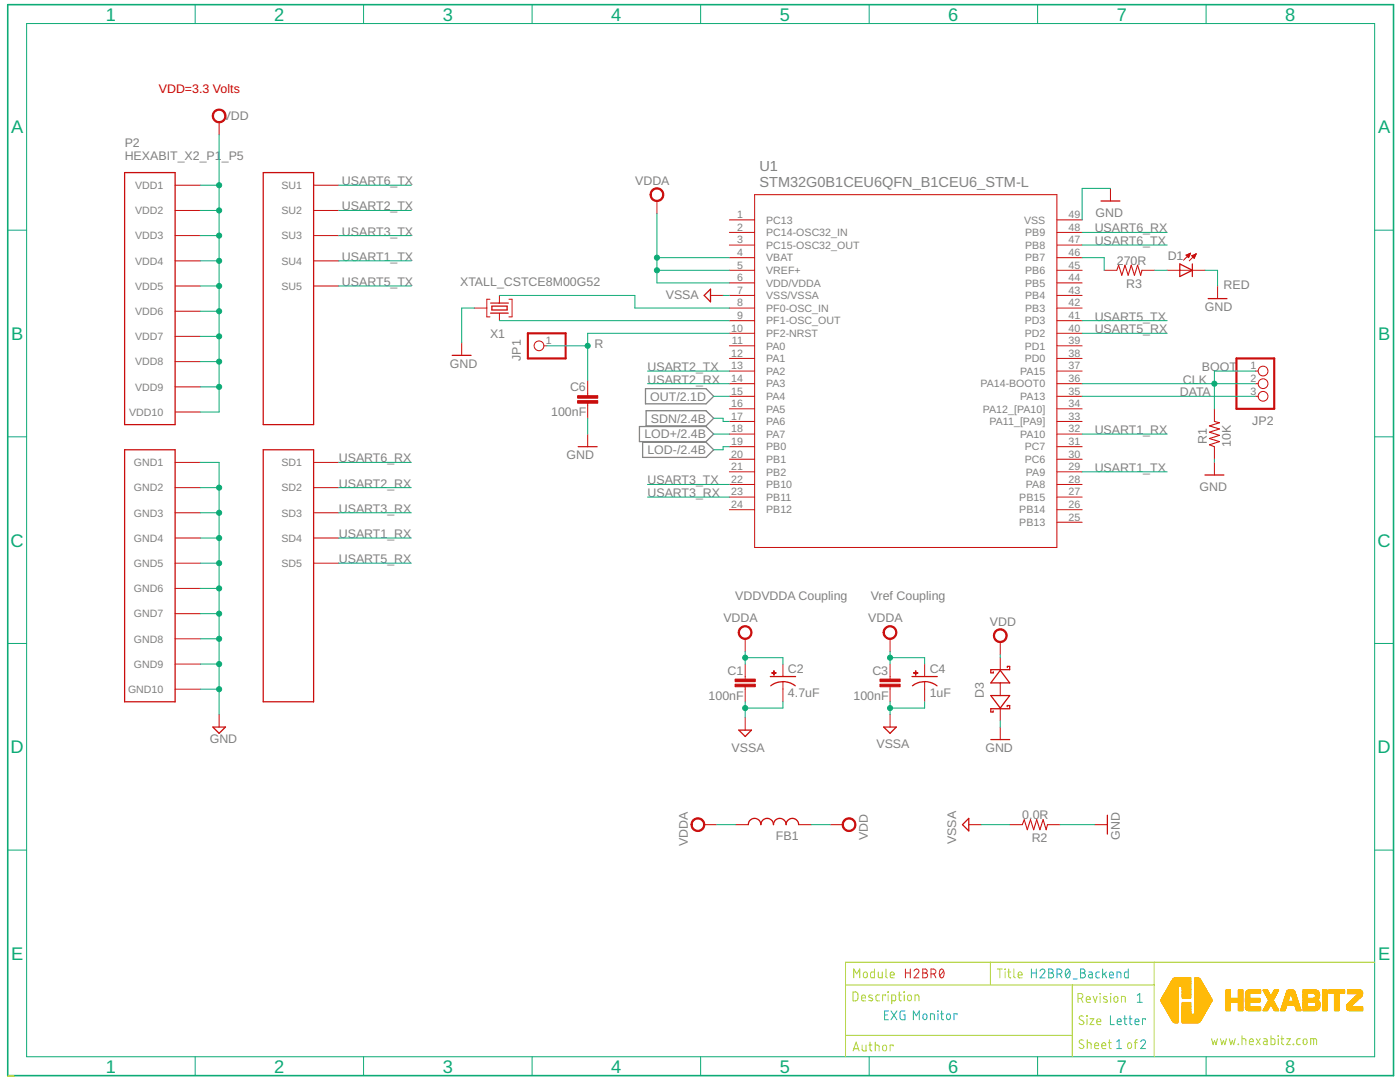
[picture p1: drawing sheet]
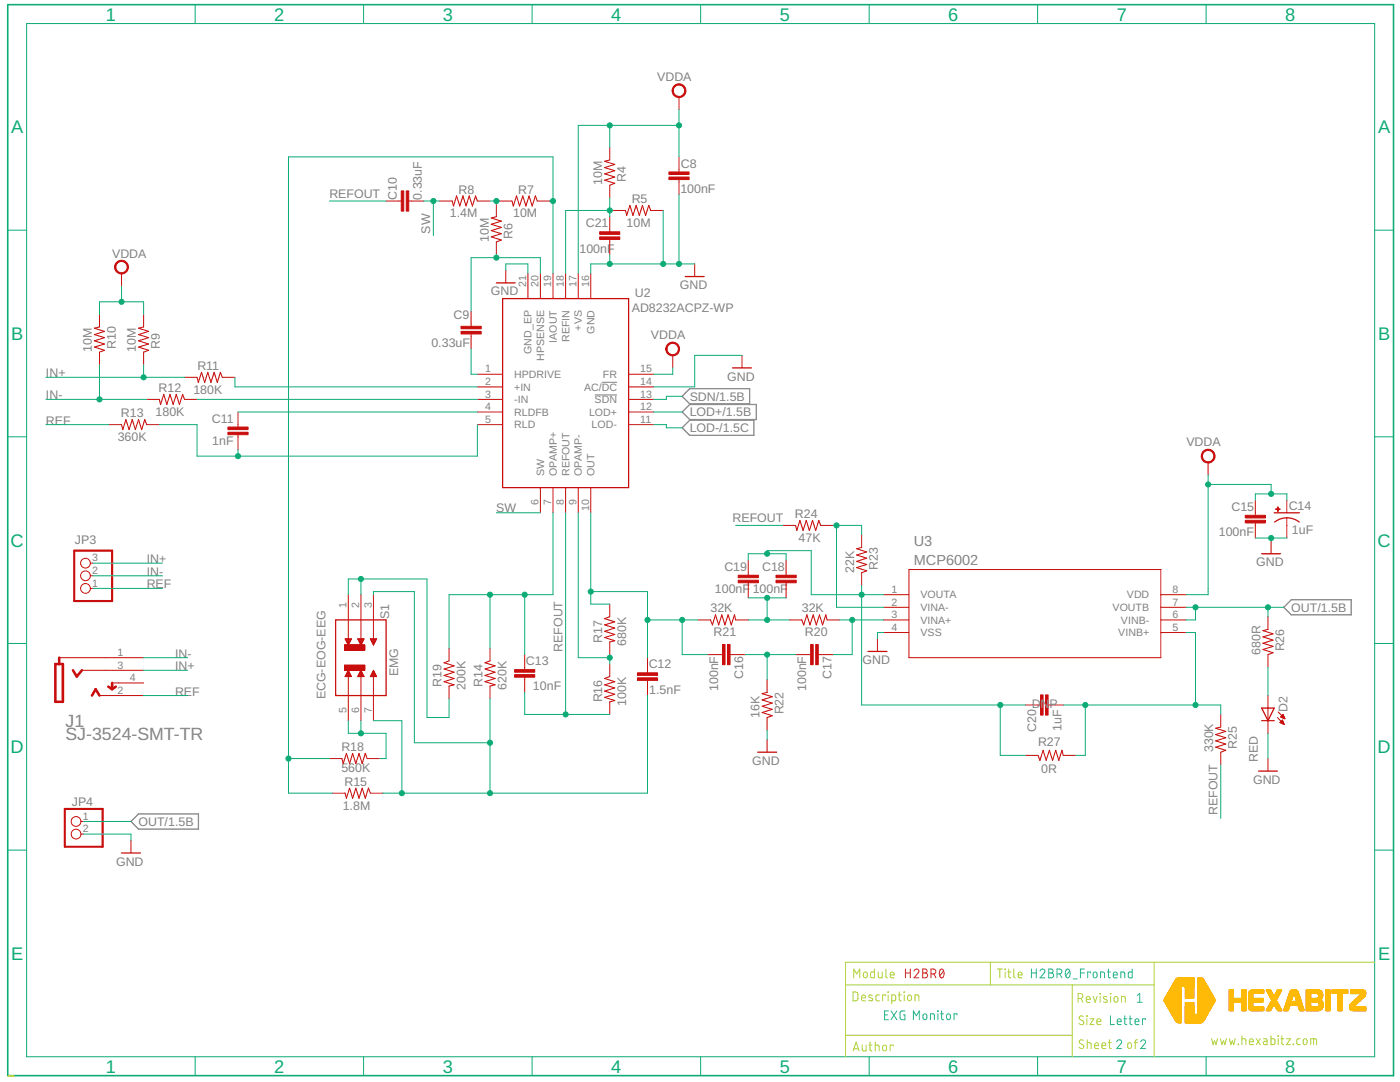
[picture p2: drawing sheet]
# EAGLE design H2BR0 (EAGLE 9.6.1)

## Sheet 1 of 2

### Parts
C1  100nF  C-0603  [C-0603]
C2  4.7uF  C-0805-POL  [C-0805-POL]
C3  100nF  C-0603  [C-0603]
C4  1uF  C-0805-POL  [C-0805-POL]
C6  100nF  C-0603  [C-0603]
D1  RED  VLMS1300-GS08  [VLMS1300-GS08]
D3  BOURNS_CDSOD323-T03SCBOURNS_CDSOD323-T03SC_0_0  [BOURNS_CDSOD323-T03SC_0]
FB1  FB-0603  [FB-0603]
JP1  R  PINHD-1X1  [1X01]
JP2  PINHD-1X3  [1X03]
P2  HEXABIT_X2_P1_P5  [HEXABIT_17.32_X2_P1_P5]
R1  10K  R-0603  [R-0603]
R2  0.0R  R-0603  [R-0603]
R3  270R  R-0603  [R-0603]
TRIMBLE-LOGO2  HEXA-LOGO  [HEXA-LOGO]
U1  STM32G0B1CEU6QFN_B1CEU6_STM-L  [QFN_B1CEU6_STM-L]
X1  XTALL_CSTCE8M00G52  [XTALL_CSTCE8M00G52]

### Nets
CLK: JP2.1 JP2.2 R1.2 U1.36(PA14-BOOT0)
DATA: JP2.3 U1.35(PA13)
GND: C6.2 D1.C D3.1(A) P2.PAD_PD11(GND1) P2.PAD_PD12(GND2) P2.PAD_PD13(GND3) P2.PAD_PD14(GND4) P2.PAD_PD15(GND5) P2.PAD_PD16(GND6) P2.PAD_PD17(GND7) P2.PAD_PD18(GND8) P2.PAD_PD19(GND9) P2.PAD_PD20(GND10) R1.1 R2.2 U1.49(VSS) X1.P$2 ; also sheet 2
LOD+: U1.18(PA7) ; also sheet 2
LOD-: U1.19(PB0) ; also sheet 2
N$1: D1.A R3.2
N$2: R3.1 U1.46(PB7)
N$5: U1.9(PF1-OSC_OUT) X1.P$1
N$6: U1.8(PF0-OSC_IN) X1.P$3
N$8: C6.1 JP1.1 U1.10(PF2-NRST)
OUT: U1.15(PA4) ; also sheet 2
SDN: U1.17(PA6) ; also sheet 2
USART1_RX: P2.PAD_PD4(SD4) U1.32(PA10)
USART1_TX: P2.PAD_PU4(SU4) U1.29(PA9)
USART2_RX: P2.PAD_PD2(SD2) U1.14(PA3)
USART2_TX: P2.PAD_PU2(SU2) U1.13(PA2)
USART3_RX: P2.PAD_PD3(SD3) U1.23(PB11)
USART3_TX: P2.PAD_PU3(SU3) U1.22(PB10)
USART5_RX: P2.PAD_PD5(SD5) U1.40(PD2)
USART5_TX: P2.PAD_PU5(SU5) U1.41(PD3)
USART6_RX: P2.PAD_PD1(SD1) U1.48(PB9)
USART6_TX: P2.PAD_PU1(SU1) U1.47(PB8)
VDD: D3.2(C) FB1.2 P2.PAD_PU11(VDD1) P2.PAD_PU12(VDD2) P2.PAD_PU13(VDD3) P2.PAD_PU14(VDD4) P2.PAD_PU15(VDD5) P2.PAD_PU16(VDD6) P2.PAD_PU17(VDD7) P2.PAD_PU18(VDD8) P2.PAD_PU19(VDD9) P2.PAD_PU20(VDD10)
VDDA: C1.1 C2.1(+) C3.1 C4.1(+) FB1.1 U1.4(VBAT) U1.5(VREF+) U1.6(VDD/VDDA) ; also sheet 2
VSSA: C1.2 C2.2(-) C3.2 C4.2(-) R2.1 U1.7(VSS/VSSA)
Unconnected: U1.1(PC13) U1.2(PC14-OSC32_IN) U1.3(PC15-OSC32_OUT) U1.11(PA0) U1.12(PA1) U1.16(PA5) U1.20(PB1) U1.21(PB2) U1.24(PB12) U1.25(PB13) U1.26(PB14) U1.27(PB15) U1.28(PA8) U1.30(PC6) U1.31(PC7) U1.33(PA11_[PA9]) U1.34(PA12_[PA10]) U1.37(PA15) U1.38(PD0) U1.39(PD1) U1.42(PB3) U1.43(PB4) U1.44(PB5) U1.45(PB6)

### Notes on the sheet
- VDD=3.3 Volts
- BOOT
- VDD\VDDA Coupling | Vref Coupling
- Module | H2BR0 | Title | H2BR0_Backend
- Description | Revision | 1
- EXG Monitor
- Size | Letter
- www.hexabitz.com
- Author | Sheet   of | 1 | 2
- C:/Users/Admin/Desktop/logodraft.bmp

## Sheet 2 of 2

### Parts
C8  100nF  C-0603  [C-0603]
C9  0.33uF  C-0603  [C-0603]
C10  0.33uF  C-0603  [C-0603]
C11  1nF  C-0603  [C-0603]
C12  1.5nF  C-0603  [C-0603]
C13  10nF  C-0603  [C-0603]
C14  1uF  C-0805-POL  [C-0805-POL]
C15  100nF  C-0603  [C-0603]
C16  100nF  C-0603  [C-0603]
C17  100nF  C-0603  [C-0603]
C18  100nF  C-0603  [C-0603]
C19  100nF  C-0603  [C-0603]
C20  1uF  C-0603  [C-0603]
C21  100nF  C-0603  [C-0603]
D2  RED  VLMS1300-GS08  [VLMS1300-GS08]
J1  CUI_DEVICES_SJ-3524-SMT-TRCUI_DEVICES_SJ-3524-SMT-TR_0_0  [CUI_DEVICES_SJ-3524-SMT-TR_0]
JP3  PINHD-1X3  [1X03]
JP4  PINHD-1X2(ROUND)  [1X02]
R4  10M  R-0603  [R-0603]
R5  10M  R-0603  [R-0603]
R6  10M  R-0603  [R-0603]
R7  10M  R-0603  [R-0603]
R8  1.4M  R-0603  [R-0603]
R9  10M  R-0603  [R-0603]
R10  10M  R-0603  [R-0603]
R11  180K  R-0603  [R-0603]
R12  180K  R-0603  [R-0603]
R13  360K  R-0603  [R-0603]
R14  620K  R-0603  [R-0603]
R15  1.8M  R-0603  [R-0603]
R16  100K  R-0603  [R-0603]
R17  680K  R-0603  [R-0603]
R18  560K  R-0603  [R-0603]
R19  200K  R-0603  [R-0603]
R20  32K  R-0603  [R-0603]
R21  32K  R-0603  [R-0603]
R22  16K  R-0603  [R-0603]
R23  22K  R-0603  [R-0603]
R24  47K  R-0603  [R-0603]
R25  330K  R-0603  [R-0603]
R26  680R  R-0603  [R-0603]
R27  0R  R-0603  [R-0603]
S1  JS202011JCQN  [SW_JS202011JCQN]
U2  AD8232ACPZ-WP  [QFN50P400X400X80-21N]
U3  MCP6002  MCP6002-I/SNSOIC8-N_MC_MCH-L  [SOIC8-N_MC_MCH-L]

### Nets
GND: C8.2 C14.2(-) C15.2 C21.2 D2.C JP4.2 R5.1 R22.1 U2.14(AC/!DC) U2.16(GND) U2.21(GND_EP) U3.4(VSS) ; also sheet 1
IN+: J1.3(RING) JP3.3 R9.1 R11.2
IN-: J1.1(SLEEVE) JP3.2 R10.1 R12.2
LOD+: U2.12(LOD+) ; also sheet 1
LOD-: U2.11(LOD-) ; also sheet 1
N$3: C21.1 R4.1 R5.2 U2.18(REFIN)
N$4: C9.2 U2.1(HPDRIVE)
N$7: C9.1 R6.1 U2.20(HPSENSE)
N$9: R7.1 R15.2 R18.2 U2.19(IAOUT)
N$10: R6.2 R7.2 R8.1
N$11: R16.1 R17.2 U2.9(OPAMP-)
N$12: C12.1 C16.2 R17.1 R21.1 U2.10(OUT)
N$13: C11.1 U2.4(RLDFB)
N$14: R11.1 U2.2(+IN)
N$15: R12.1 U2.3(-IN)
N$16: C12.2 R14.2 R15.1 S1.3 S1.7
N$17: C11.2 R13.1 U2.5(RLD)
N$18: C13.1 R14.1 R19.1 U2.7(OPAMP+)
N$19: R18.1 S1.5 S1.6
N$20: R19.2 S1.1 S1.2
N$22: C17.1 R20.2 U3.3(VINA+)
N$23: D2.A R26.1
N$24: C16.1 C17.2 R22.2
N$25: C20.2 R25.2 R27.2 U3.5(VINB+)
N$26: C18.1 C19.1 C20.1 R23.1 R27.1 U3.1(VOUTA)
N$27: R23.2 R24.1 U3.2(VINA-)
N$28: C18.2 C19.2 R20.1 R21.2
OUT: JP4.1 R26.2 U3.6(VINB-) U3.7(VOUTB) ; also sheet 1
REF: J1.2(TIP) JP3.1 R13.2
REFOUT: C10.1 C13.2 R16.2 R24.2 R25.1 U2.8(REFOUT)
SDN: U2.13(!SDN) ; also sheet 1
SW: C10.2 R8.2 U2.6(SW)
VDDA: C8.1 C14.1(+) C15.1 R4.2 R9.2 R10.2 U2.15(FR) U2.17(+VS) U3.8(VDD) ; also sheet 1
Unconnected: J1.4(TIP_SWITCH)

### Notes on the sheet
- ECG-EOG-EEG
- EMG
- DNP
- Module | H2BR0 | Title | H2BR0_Frontend
- Description | Revision | 1
- EXG Monitor
- Size | Letter
- www.hexabitz.com
- Author | Sheet   of | 2 | 2
- C:/Users/Admin/Desktop/logodraft.bmp

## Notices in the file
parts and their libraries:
HEXABITZ_ICs: COPYRIGHT: Copyright (C) 2021 Ultra Librarian. All rights reserved.
HEXABITZ_ICs: COPYRIGHT: Copyright (C) 2022 Ultra Librarian. All rights reserved.
